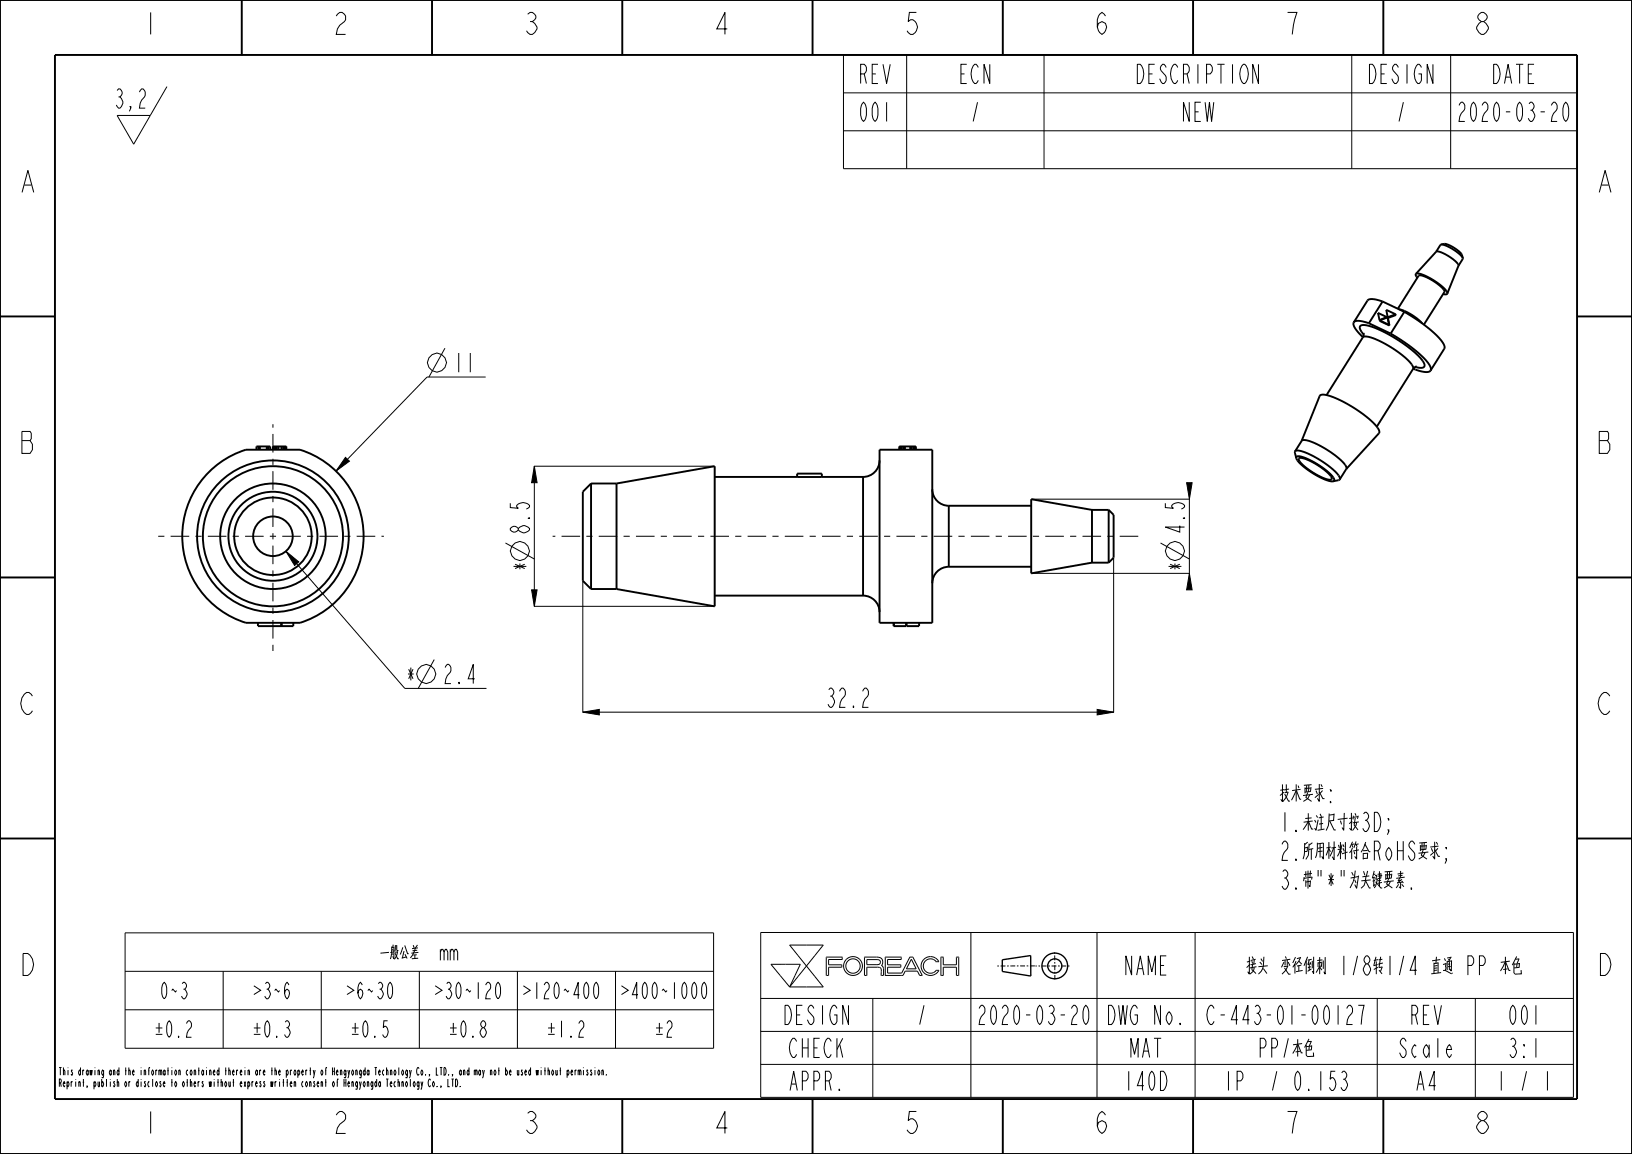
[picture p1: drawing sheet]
<svg xmlns="http://www.w3.org/2000/svg" width="297mm" height="210mm" viewBox="0 0 297 210" stroke-linecap="round" stroke-linejoin="round" font-family="sans-serif">
<g fill="none" stroke="#000" stroke-width=".18">
<path d="M21.3 16.5l.3-.3a.78 .78 0 0 1 .6 .6 .78 .78 0 0 1-.4 .8l.3 .3a1.2 1.2 0 0 1-.3 1.8h-.2l-.4-.6M21.6 17.6h.2M23.8 19.7l-.1-.3h.1v.3l-.3 .6M25.4 16.8l.4-.6h.2a1.25 1.25 0 0 1-.2 2l-.3 .6-.1 .9h1M30.4 15.8l-6.1 10.4-3-5.2h6M153.5 10h133.5v20.7h-133.5zM153.5 16.9h133.5M165 10v20.7M190 10v20.7M246 10v20.7M264 10v20.7M153.5 23.8h133.5"/>
<path d="M81 63.4l-2.9 5.2M88.4 68.6h-10.7l-16.6 17.1M62.9 83.2l.7 .7-2.5 1.8zM92 98.8l5.2 2.9M97.2 84.8h32.8M97.2 84.8l.5 3h-1zM97.2 84.8v25.5M187.7 90.8h28.8M211.2 98.8l5.2 2.9M215.9 87.8h1l-.5 3zM216.4 90.8v13.6M52 100.3l2.4 1.9-.8 .7z"/>
<path d="M52 100.3l21.7 25h14.8M96.7 107.3h1l-.5 3zM97.2 110.3h32.8M106.1 105.8v23.8M187.7 104.3h28.8M202.7 101.6v28M216.4 104.3l.5 3h-1zM79 120l-2.9 5.3M106.1 129.6l3-.5v1zM106.1 129.6h96.6M199.7 129.1l3 .5-3 .5zM22.8 169.8h107.1v21h-107.1z"/>
<path d="M22.8 176.8h107.1M40.6 176.8v14M58.5 176.8v14M76.3 176.8v14M80.8 173.3l.2-.5h.3l.2 .5v1.5M81.9 173.3l.3-.5h.2l.2 .5v1.5M81.9 172.8v2M82.6 173.3l.2-.5h.3l.2 .5v1.5M94.2 176.8v14M112 176.8v14M138.4 169.7h147.9v30h-147.9zM140.3 175.5h5.3l-1.9 4.1z"/>
<path d="M143.7 172h6.1l-3 3.8zM146.8 175.8l3 3.8h-6.1M146.8 175.8l-3.1 3.8M150.8 177.5v-1.5h2.4v-.4h-2.4v-1h2.4l.1-.4h-2.9v3.3h.4M157.8 174.6l2.1 .1 .3 .1v.4l-.4 .3h-2zM157.8 177.5v-1.5h1.9l.4 .1 .2 .2 .1 1.2h.4M160.8 177.5v-1.3l-.4-.5 .2-.6-.2-.7-.7-.2h-2.3l-.1 3.3h.5M164.3 177.5h.1M165.9 174.6l.8 1.7h-1.7zM166.1 174.2h-.5l-1.5 2.9h-2.6v-1.1h2.4v-.4h-2.4v-1h2.5v-.4h-2.9v3.3h3.2M166.1 174.2h.1M166.1 174.2l1.7 3.3h-.4l-.4-.8h-2.3l-.4 .8"/>
<path d="M170.4 175l-.7-.5h-.8l-.6 .5-.3 .8 .3 .8 .6 .4h.8l.7-.4M170.4 176.6h.1M170.4 175h.1M170.4 176.6h.4M170.4 175h.5l-.4-.5-.5-.3-.7-.1-.7 .1-.5 .4-.3 .5-.2 .5 .1 .7 .5 .8 1 .4 1-.2 .7-.7M170.8 176.6h.1M171.2 174.2h.5v1.4h2.4v-1.4h.4v3.3h-.4v-1.5h-2.4v1.5h-.5zM176.7 169.7v30M199.6 169.7v30M217.5 169.7v30M22.8 183.8h107.1M138.4 181.7h147.9"/>
<path d="M138.4 187.7h147.9M138.4 193.7h147.9M158.8 181.7v18M250.6 181.7v18M268.5 181.7v18"/>
<circle cx="79.5" cy="66" r="1.72"/>
<circle cx="94.6" cy="100.3" r="1.72"/>
<circle cx="213.8" cy="100.3" r="1.72"/>
<circle cx="77.5" cy="122.7" r="1.72"/>
<circle cx="155.2" cy="175.8" r="1.31"/>
<circle cx="155.2" cy="175.8" r="1.71"/>
</g>
<path d="M62.9 83.2l.7 .7-2.5 1.8zM97.2 84.8l.5 3h-1zM215.9 87.8h1l-.5 3zM52 100.3l2.4 1.9-.8 .7zM96.7 107.3h1l-.5 3zM216.4 104.3l.5 3h-1zM106.1 129.6l3-.5v1zM199.7 129.1l3 .5-3 .5z" fill="#000"/>
<g fill="none" stroke="#000" stroke-width=".35">
<path d="M0 0h297v210h-297zM10 10h277v190h-277zM44 .1v10M78.6 .1v10M113.2 .1v10M147.9 .1v10M182.5 .1v10M217.1 .1v10M251.7 .1v10M0 57.6h10M248.9 54.7a2.08 2.08 0 0 1 2.1 0l.6 .2M249.1 58.8l-1.4-.4a1.03 1.03 0 0 0-1.4 .5l.1 .5 .4 .6 1.2 1.4"/>
<path d="M249.1 58.8l4 1.9M251 58.3h.1M251.1 58.3l1.4-.5 .4 1.4M251.1 58.3l1.7 .8M251.1 58.3l1.8 .9M251.6 54.9l-2.5 3.9M251.6 54.9l4 1.8M252.4 57.7v.1M252.4 57.7l-1.6-.8 .2 1.4M252.4 57.7l-1.4 .6M252.5 57.7l1.5-.5 .1 .1-1.5 .6zM252.8 59.1l.1 .1"/>
<path d="M254 57.2l-1.7-.8 .5 2.7M254.6 56.3l.9 .2 1.2 .7 1.3 .8 .8 .8M255.6 56.7l-2.5 4M255.6 56.7a22.1 22.1 0 0 1 7.1 5.8l.2 .6-.1 .4M262.3 44.5l-.2 .1M262.3 44.5l.8-.1 1.5 .7 1.3 1 .3 .9M262.3 44.5l.8 .2 1.3 .6 1.2 .9 .6 .8M266.2 47v.1M287 57.6h10M248.1 60.6v.7a3.8 3.8 0 0 1 2.8 .7 16.4 16.4 0 0 1 6.2 4.6v.6l.7-.5M248.2 60.9l-.5-.7a.62 .62 0 0 1-.2-.8 .62 .62 0 0 1 .8-.3 21.1 21.1 0 0 1 8.6 4.6 5.7 5.7 0 0 1 2.4 2.8 .69 .69 0 0 1-1 .4l-.8-.1M253.1 60.7a22.1 22.1 0 0 1 7.1 5.8 .72 .72 0 0 1 .1 .9 .72 .72 0 0 1-.9 .3l-1.2-.2-1-.4"/>
<path d="M46.7 81.8v-.6h2.5v.6M47 81.2v.6M47.3 81.2v.6M48.5 81.2v.6M48.8 81.2v.6M49.7 81.8v-.6h2.4v.6M49.7 81.2v.6M49.9 81.2v.6M50.1 81.2v.6M50.4 81.2v.6M50.7 81.2v.6M51.2 81.2v.6"/>
<path d="M51.5 81.2v.6M51.8 81.2v.6M52 81.2v.6M106.1 89.5l1.5-1.5v19.2l-1.5-1.5zM145.1 86.2h4.5v.6h-4.5zM160.1 81.8h9.6v31.5h-9.6zM160.1 83.8a3 3 0 0 1-3 3v21.6a3 3 0 0 1 3 3M163.7 81.8v-.6h3v.6M163.7 81.2v.6M163.9 81.2v.6M164.1 81.2v.6M164.4 81.2v.6"/>
<path d="M164.7 81.2v.6M165.6 81.2v.6M165.9 81.2v.6M166.2 81.2v.6M166.5 81.2v.6M166.6 81.2v.6M169.7 89a3 3 0 0 0 3 3v11.1a3 3 0 0 0-3 3M201.8 92.8l.9 .9v7.8l-.9 .9zM235.9 83.4l-.2-1.3a2.6 2.6 0 0 1 2.3 .4l1.7 .9a10.4 10.4 0 0 1 4.1 3.6l-.1 .3-1.1 .3M235.9 83.4a.48 .48 0 0 1 .3-.4 .48 .48 0 0 1 .5 .1 12.6 12.6 0 0 1 6.1 4.1v.2l-.2 .2M235.9 83.4a11.4 11.4 0 0 0 5.2 3.9l1.5 .3M0 105.1h10"/>
<path d="M46.9 113.3v.6h6.5v-.6M51.2 113.3v.6M51.3 113.3v.6M162.6 113.3v.6h2.3v-.6M162.7 113.3v.6M165 113.3v.6h2.3v-.6M287 105.1h10M0 152.6h10M287 152.6h10M44 200.1v10M78.6 200.1v10M113.2 200.1v10"/>
<path d="M147.9 200.1v10M182.5 200.1v10M217.1 200.1v10M251.7 200.1v10"/>
<circle cx="49.7" cy="97.6" r="13.8"/>
<circle cx="49.7" cy="97.6" r="9.6"/>
<circle cx="49.7" cy="97.6" r="8.1"/>
<circle cx="49.7" cy="97.6" r="16.5"/>
</g>
<g fill="none" stroke="#000" stroke-width=".25">
<path d="M187.6 173.9v3.7l-5.2-.8v-2.1l5.2-.8"/>
<circle cx="192" cy="175.8" r="2.34"/>
<circle cx="192" cy="175.8" r="1.29"/>
</g>
<path d="M181.5 175.8h6.8M191.9 173.3l.1 5M194.6 175.8h-6.2" fill="none" stroke="#000" stroke-width=".18" stroke-dasharray=".3 .3 .9 .3" stroke-linecap="butt"/>
<!-- layer: 02___PRT_ALL_AXES -->
<g fill="none" stroke="#000" stroke-width=".35">
<path d="M248.9 54.7l-2.5 4M254.4 56.2l3.8-6a3.1 3.1 0 0 1 2.4 .8l.3 .2a3.5 3.5 0 0 1 2 1.9l-3.8 6M257.7 49.8a4.5 4.5 0 0 1 3.1 1.2 5.5 5.5 0 0 1 2.6 2.4M257.7 49.8l-.1 .3 .3 .5M262.1 44.6l-.7 1.2M263.4 53.4l-.2 .2-.6-.1M265.4 48.4a5.3 5.3 0 0 0-2.9-2.4l-.7-.2h-.4l-3.7 4M265.4 48.4l-2 5M266.2 47.1l-.8 1.3M248 61.4l-6.6 10.5M257.1 67.2l-6.5 10.4M262.8 63.5l-2.5 3.9"/>
<path d="M107.6 88h4.6M112.2 88v19.2M112.2 88l17.9-3.2v25.5l-17.9-3.1M130.1 86.8h15M149.6 86.8h7.5M172.7 92h15M198.7 92.8h3.1M198.7 92.8v9.6M198.7 92.8l-11-2v13.5l11-1.9M236.4 83.4a3.9 3.9 0 0 1 2.8 .9 6.6 6.6 0 0 1 3.2 2.8l-.1 .1a2.48 2.48 0 0 1-2.1-.5 8.6 8.6 0 0 1-3.9-3.1zM236.9 80.2l3.3-8.1a1.48 1.48 0 0 1 1.7-.1 21.3 21.3 0 0 1 8.9 6 .7 .7 0 0 1 .1 .9l-5.9 6.4M236.9 80.2a3.3 3.3 0 0 1 2.7 .6 13.7 13.7 0 0 1 5.4 4.2v.3"/>
<path d="M236.9 80.2l-1.2 1.9M245 85.3l-1.2 1.9M107.6 107.2h4.6M130.1 108.4h27M172.7 103.1h15M198.7 102.4h3.1"/>
<circle cx="49.7" cy="97.6" r="12.8"/>
<circle cx="49.7" cy="97.6" r="7.1"/>
<circle cx="49.7" cy="97.6" r="3.6"/>
</g>
<path d="M207.2 97.6h-106.6" fill="none" stroke="#000" stroke-width=".18" stroke-dasharray="1.1 1.1 3.4 1.1" stroke-dashoffset="2.3" stroke-linecap="butt"/>
<path d="M49.7 97.6v21.2M49.7 97.6v-20.4M49.7 97.6h-21.7M49.7 97.6h20.2" fill="none" stroke="#000" stroke-width=".18" stroke-dasharray="1.1 1.1 3.4 1.1" stroke-dashoffset=".6" stroke-linecap="butt"/>
<g font-size="5.2">
<text x="26.1" y="6.3">1</text>
<text x="60.7" y="6.3">2</text>
<text x="95.4" y="6.3">3</text>
<text x="130" y="6.3">4</text>
<text x="164.6" y="6.3">5</text>
<text x="199.2" y="6.3">6</text>
<text x="233.9" y="6.3">7</text>
<text x="268.5" y="6.3">8</text>
<text x="3.8" y="35">A</text>
<text x="290.8" y="35">A</text>
<text x="3.8" y="82.5">B</text>
<text x="290.8" y="82.5">B</text>
<text x="3.8" y="130">C</text>
<text x="290.8" y="130">C</text>
<text x="3.8" y="177.5">D</text>
<text x="290.8" y="177.5">D</text>
<text x="26.1" y="206.3">1</text>
<text x="60.7" y="206.3">2</text>
<text x="95.4" y="206.3">3</text>
<text x="130" y="206.3">4</text>
<text x="164.6" y="206.3">5</text>
<text x="199.2" y="206.3">6</text>
<text x="233.9" y="206.3">7</text>
<text x="268.5" y="206.3">8</text>
</g>
<g font-size="4.6">
<text x="155.8" y="15.2">REV</text>
<text x="174.1" y="15.2">ECN</text>
<text x="205.5" y="15.2">DESCRIPTION</text>
<text x="248.2" y="15.2">DESIGN</text>
<text x="270.9" y="15.2">DATE</text>
<text x="155.8" y="22.1">001</text>
<text x="176.4" y="22.1">/</text>
<text x="214.6" y="22.1">NEW</text>
<text x="253.9" y="22.1">/</text>
<text x="264.1" y="22.1">2020-03-20</text>
<text x="82.4" y="67.7">11</text>
<text x="96.4" y="97.4" transform="rotate(-90 96.4 97.4)">8.5</text>
<text x="215.6" y="97.4" transform="rotate(-90 215.6 97.4)">4.5</text>
<text x="96.4" y="104.1" transform="rotate(-90 96.4 104.1)">*</text>
<text x="215.6" y="104.1" transform="rotate(-90 215.6 104.1)">*</text>
<text x="73.7" y="124.4">*</text>
<text x="80.5" y="124.4">2.4</text>
<text x="150.2" y="128.7">32.2</text>
<text x="232.8" y="146.1">技术要求:</text>
<text x="232.8" y="151.3">1.未注尺寸按3D;</text>
<text x="232.8" y="156.6">2.所用材料符合RoHS要求;</text>
<text x="232.8" y="161.8">3.带&quot;*&quot;为关键要素.</text>
<text x="204" y="177.4">NAME接头 变径倒刺 1/8转1/4 直通 PP 本色</text>
<text x="141.8" y="186.4">DESIGN</text>
<text x="166.6" y="186.4">/</text>
<text x="176.8" y="186.4">2020-03-20</text>
<text x="200.6" y="186.4">DWG No.</text>
<text x="218.1" y="186.4">C-443-01-00127</text>
<text x="256.2" y="186.4">REV</text>
<text x="274" y="186.4">001</text>
<text x="143" y="192.4">CHECK</text>
<text x="205.2" y="192.4">MAT</text>
<text x="228.6" y="192.4">PP本色</text>
<text x="232.9" y="192.4">/</text>
<text x="253.9" y="192.4">Scale</text>
<text x="274" y="192.4">3:1</text>
<text x="143" y="198.4">APPR.</text>
<text x="204" y="198.4">140D</text>
<text x="222.3" y="198.4">IP</text>
<text x="230.9" y="198.4">/ 0.153</text>
<text x="257.3" y="198.4">A4</text>
<text x="272.1" y="198.4">1</text>
<text x="276.3" y="198.4">/ 1</text>
</g>
<g font-size="3.9">
<text x="64.6" y="174.8">一般公差</text>
<text x="28.8" y="181.8">0~3</text>
<text x="44.7" y="181.8">＞3~6</text>
<text x="61.5" y="181.8">＞6~30</text>
<text x="77.4" y="181.8">＞30~120＞120~400＞400~1000</text>
<text x="26.8" y="188.8">±0.2</text>
<text x="44.7" y="188.8">±0.3</text>
<text x="62.5" y="188.8">±0.5</text>
<text x="80.4" y="188.8">±0.8</text>
<text x="98.2" y="188.8">±1.2</text>
<text x="118" y="188.8">±2</text>
</g>
<g font-size="1.8">
<text x="10.6" y="195.7">This drawing and the information contained therein are the property of</text>
<text x="10.6" y="197.8">Reprint, publish or disclose to others without express written consent of</text>
<text x="60.3" y="195.7">Hengyongda Technology Co., LTD., and may not be used without permission.</text>
<text x="62.4" y="197.8">Hengyongda Technology Co., LTD.</text>
</g>
</svg>
